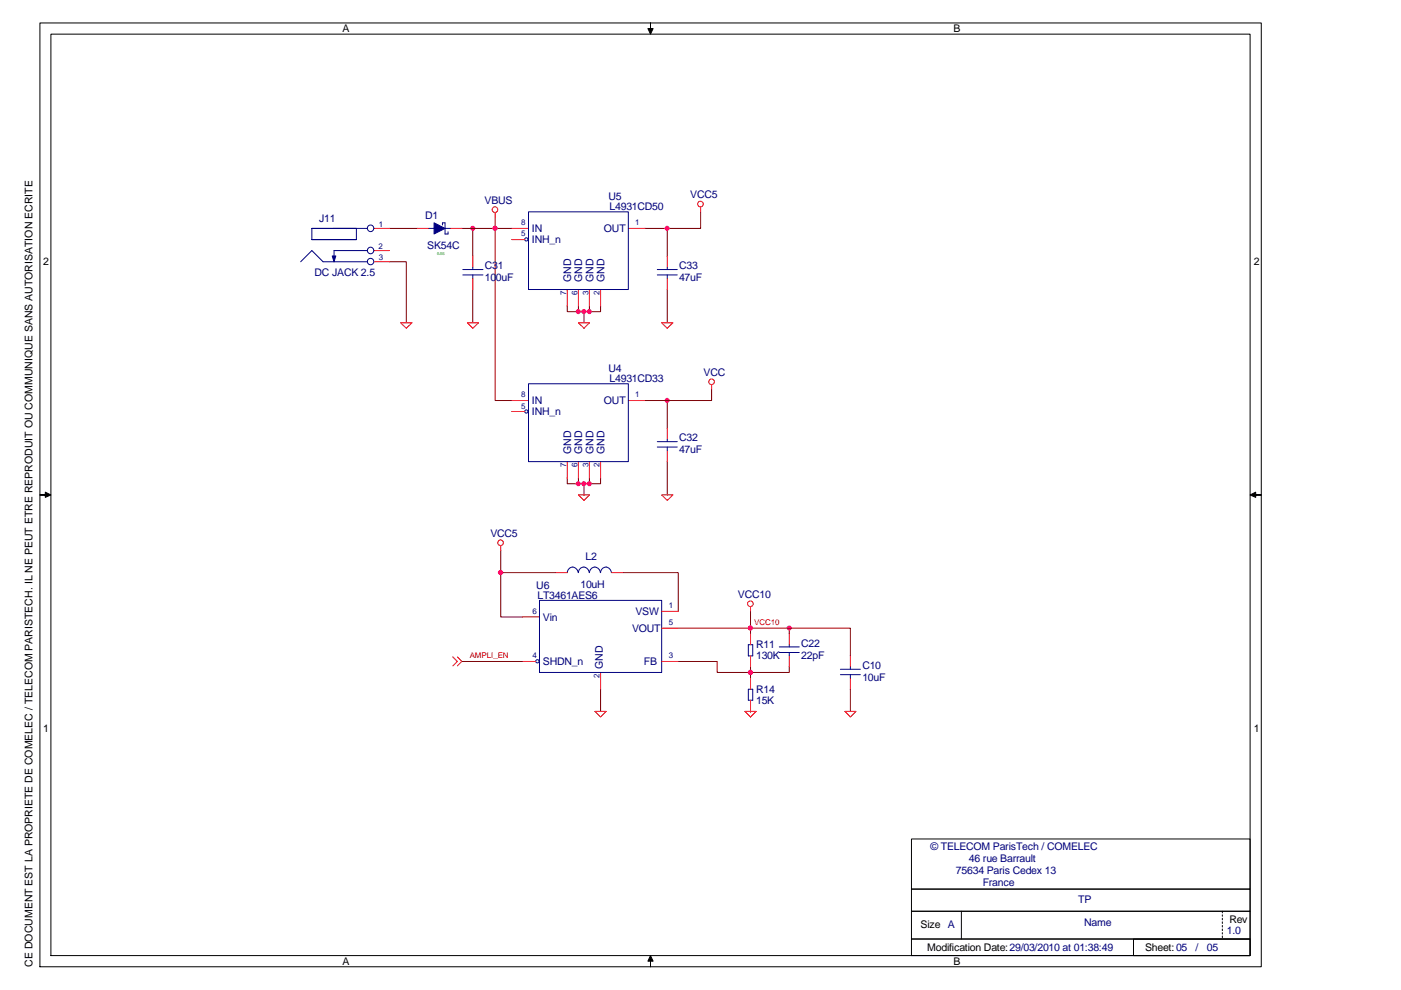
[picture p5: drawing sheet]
<svg xmlns="http://www.w3.org/2000/svg" width="297mm" height="210mm" viewBox="0 0 297 210" stroke-linecap="round" stroke-linejoin="round" font-family="sans-serif">
<path d="M82.6 55.5h3.5v13M82.6 48.4h5.9M120.3 101.4v1.2h7v-1.2M125 101.4v1.2" fill="none" stroke="#800000" stroke-width=".21"/>
<circle cx="124.9" cy="102.6" r=".44" fill="#f0f"/>
<circle cx="124.9" cy="102.6" r=".44" fill="none" stroke="#f0f" stroke-width=".21"/>
<path d="M122.6 101.4v1.2" fill="none" stroke="#800000" stroke-width=".21"/>
<circle cx="122.6" cy="102.6" r=".45" fill="#f0f"/>
<circle cx="122.6" cy="102.6" r=".45" fill="none" stroke="#f0f" stroke-width=".21"/>
<path d="M123.8 102.6v2.3" fill="none" stroke="#800000" stroke-width=".21"/>
<circle cx="123.8" cy="102.6" r=".45" fill="#f0f"/>
<circle cx="123.8" cy="102.6" r=".45" fill="none" stroke="#f0f" stroke-width=".21"/>
<path d="M120.3 64.9v1.2h7v-1.2M125 64.9v1.2" fill="none" stroke="#800000" stroke-width=".21"/>
<circle cx="124.9" cy="66.1" r=".44" fill="#f0f"/>
<circle cx="124.9" cy="66.1" r=".44" fill="none" stroke="#f0f" stroke-width=".21"/>
<path d="M122.6 64.9v1.2" fill="none" stroke="#800000" stroke-width=".21"/>
<circle cx="122.6" cy="66.1" r=".45" fill="#f0f"/>
<circle cx="122.6" cy="66.1" r=".45" fill="none" stroke="#f0f" stroke-width=".21"/>
<path d="M123.8 66.1v2.4" fill="none" stroke="#800000" stroke-width=".21"/>
<circle cx="123.8" cy="66.1" r=".45" fill="#f0f"/>
<circle cx="123.8" cy="66.1" r=".45" fill="none" stroke="#f0f" stroke-width=".21"/>
<path d="M100.2 61.4v7.1M141.5 84.9v5.9M141.5 97.9v7" fill="none" stroke="#800000" stroke-width=".21"/>
<circle cx="141.4" cy="84.9" r=".45" fill="#f0f"/>
<circle cx="141.4" cy="84.9" r=".45" fill="none" stroke="#f0f" stroke-width=".21"/>
<path d="M100.2 48.4v5.9M150.9 82.5v2.4h-14.2" fill="none" stroke="#800000" stroke-width=".21"/>
<circle cx="100.2" cy="48.4" r=".44" fill="#f0f"/>
<circle cx="100.2" cy="48.4" r=".44" fill="none" stroke="#f0f" stroke-width=".21"/>
<path d="M97.9 48.4h10.6M141.5 48.4v5.9M148.5 44.9v3.5h-11.8" fill="none" stroke="#800000" stroke-width=".21"/>
<circle cx="141.4" cy="48.4" r=".45" fill="#f0f"/>
<circle cx="141.4" cy="48.4" r=".45" fill="none" stroke="#f0f" stroke-width=".21"/>
<path d="M141.5 61.4v7.1M127.3 146.1v4.7M143.8 140.3h8.3v2.3h7M159.1 141.4v2.4" fill="none" stroke="#800000" stroke-width=".21"/>
<circle cx="159.1" cy="142.6" r=".45" fill="#f0f"/>
<circle cx="159.1" cy="142.6" r=".45" fill="none" stroke="#f0f" stroke-width=".21"/>
<path d="M143.8 133.2h15.3" fill="none" stroke="#800000" stroke-width=".21"/>
<circle cx="159.1" cy="133.2" r=".45" fill="#f0f"/>
<circle cx="159.1" cy="133.2" r=".45" fill="none" stroke="#f0f" stroke-width=".21"/>
<path d="M159.1 129.6v4.8M167.3 133.2v1.2M97.9 140.3h13M159.1 150.8h.1" fill="none" stroke="#800000" stroke-width=".21"/>
<circle cx="167.3" cy="133.2" r=".44" fill="#f0f"/>
<circle cx="167.3" cy="133.2" r=".44" fill="none" stroke="#f0f" stroke-width=".21"/>
<path d="M167.3 141.4v1.2h-8.2" fill="none" stroke="#800000" stroke-width=".21"/>
<circle cx="159.1" cy="142.6" r=".45" fill="#f0f"/>
<circle cx="159.1" cy="142.6" r=".45" fill="none" stroke="#f0f" stroke-width=".21"/>
<path d="M159.1 133.2h21.2v5.9" fill="none" stroke="#800000" stroke-width=".21"/>
<circle cx="159.1" cy="133.2" r=".45" fill="#f0f"/>
<circle cx="159.1" cy="133.2" r=".45" fill="none" stroke="#f0f" stroke-width=".21"/>
<path d="M105 48.4v36.5h3.5M180.3 146.1v4.7" fill="none" stroke="#800000" stroke-width=".21"/>
<circle cx="105" cy="48.4" r=".45" fill="#f0f"/>
<circle cx="105" cy="48.4" r=".45" fill="none" stroke="#f0f" stroke-width=".21"/>
<path d="M106.2 116.7v14.1h4.7M106.2 121.4h11.7M132 121.4h11.8v8.2" fill="none" stroke="#800000" stroke-width=".21"/>
<circle cx="106.1" cy="121.4" r=".46" fill="#f0f"/>
<circle cx="106.1" cy="121.4" r=".46" fill="none" stroke="#f0f" stroke-width=".21"/>
<path d="M105 46.1v2.3" fill="none" stroke="#800000" stroke-width=".21"/>
<circle cx="105" cy="48.4" r=".45" fill="#f0f"/>
<circle cx="105" cy="48.4" r=".45" fill="none" stroke="#f0f" stroke-width=".21"/>
<path d="M79.3 48.4h3.3M79.3 53.1h3.3M79.3 55.5h3.3M108.5 84.9h3.6M108.5 87.2h2.7M120.3 97.9v3.5M122.6 97.9v3.5M125 97.9v3.5M127.3 97.9v3.5M133.2 84.9h3.5" fill="none" stroke="#f00" stroke-width=".21"/>
<g fill="none" stroke="#000080" stroke-width=".21">
<path d="M63.8 55.5l2.3-2.4 2.4 2.4h9.4M66.1 50.8h9.5h-9.5M66.1 48.4h9.5h-9.5M66.1 48.4v2.4M70.6 48.4h7.3M75.6 48.4v2.4M77.9 53.1h-7.1v2.4M112.1 81.4h21.1v16.5h-21.1z"/>
<circle cx="78.6" cy="48.4" r=".68"/>
<circle cx="78.6" cy="53.1" r=".68"/>
<circle cx="78.6" cy="55.5" r=".68"/>
<circle cx="111.6" cy="87.2" r=".34"/>
</g>
<path d="M70.4 54.3h.8l-.4 1.2z" fill="#000080"/>
<path d="M70.4 54.3h.8l-.4 1.2zM90.8 48.4h1.2M93.8 47.2v.5M94.4 48.4h1.1M98.1 57.1h4.3M98.1 58.3h4.3M100.2 56.7v.4M100.2 58.3v.7M139.4 93.6h4.2M139.4 94.8h4.2M141.5 93.1v.5M141.5 94.8v.7" fill="none" stroke="#000080" stroke-width=".21"/>
<g fill="none" stroke="#f00" stroke-width=".21">
<path d="M88.5 48.4h2.3M95.5 48.4h2.4M100.2 54.3v2.4M100.2 59v2.4M85 68.5h2.3l-1.2 1.1zM99.1 68.5h2.3l-1.2 1.1zM122.6 68.5h2.4l-1.2 1.1zM140.3 68.5h2.4l-1.2 1.1zM141.5 90.8v2.3M141.5 95.5v2.4M150.9 81.6v.9M122.6 104.9h2.4l-1.2 1.2z"/>
<path d="M140.3 104.9h2.4l-1.2 1.2z"/>
<circle cx="150.9" cy="80.9" r=".6"/>
</g>
<path d="M92 47.2l2.4 1.2-2.4 1.2z" fill="#000080"/>
<g fill="none" stroke="#000080" stroke-width=".21">
<path d="M92 47.2l2.4 1.2-2.4 1.2zM93.8 47.2h.6v2.4h.6v-.5M112.1 44.9h21.1v16.5h-21.1zM139.4 57.1h4.2M139.4 58.3h4.2M141.5 56.7v.4M141.5 58.3v.7M114.4 127.3h25.9v15.3h-25.9zM120.3 121.4a1.16 1.16 0 0 1 1.1-1.2 1.16 1.16 0 0 1 1.2 1.2M122.6 121.4a1.14 1.14 0 0 1 1.2-1.2 1.14 1.14 0 0 1 1.1 1.2M125 121.4a1.19 1.19 0 0 1 1.1-1.2 1.19 1.19 0 0 1 1.2 1.2 1.14 1.14 0 0 1 1.2-1.2 1.14 1.14 0 0 1 1.1 1.2M158.7 136.7h.9v2.4h-.9z"/>
<path d="M165.2 137.2h4.3M165.2 138.3h4.3M167.3 136.7v.5M167.3 138.3v.8M158.7 146.1h.9v2.4h-.9zM178.2 141.9h4.2M178.2 143h4.2M180.3 141.4v.5M180.3 143v.8"/>
<circle cx="111.6" cy="50.8" r=".35"/>
<circle cx="113.9" cy="140.2" r=".35"/>
</g>
<g fill="none" stroke="#f00" stroke-width=".21">
<path d="M105 45.1v1M108.5 48.4h3.6M108.5 50.8h2.7M133.2 48.4h3.5M141.5 54.3v2.4M141.5 59v2.4M148.5 43.9v1M120.3 61.4v3.5M122.6 61.4v3.5M125 61.4v3.5M127.3 61.4v3.5M106.2 115.7v1"/>
<path d="M96 139.3l1 1-1 .9M97 139.3l.9 1-.9 .9M110.9 130.8h3.5M117.9 121.4h2.4M129.7 121.4h2.3M140.3 129.6h3.5M140.3 133.2h3.5M159.1 128.7v.9M159.1 134.4v2.3M159.1 139.1v2.3M167.3 134.4v2.3M167.3 139.1v2.3"/>
<path d="M180.3 139.1v2.3M110.9 140.3h2.7M126.1 150.8h2.4l-1.2 1.2zM127.3 142.6v3.5M140.3 140.3h3.5M157.9 150.8h2.4l-1.2 1.2zM159.1 143.8v2.3M159.1 148.5v2.3M179.2 150.8h2.3l-1.2 1.2zM180.3 143.8v2.3"/>
<circle cx="104.9" cy="44.5" r=".6"/>
<circle cx="148.5" cy="43.3" r=".6"/>
<circle cx="106.1" cy="115.1" r=".59"/>
<circle cx="159.1" cy="128" r=".59"/>
</g>
<g fill="#000">
<path d="M137.9 4.9v1.2h.6l-.6 1.1-.5-1.1h.5z" fill-rule="evenodd"/>
<path d="M8.5 104.9h1.1v-.5l1.2 .5-1.2 .6v-.6z" fill-rule="evenodd"/>
<path d="M265 104.9l1.2-.5v.5h1.2h-1.2v.6z" fill-rule="evenodd"/>
<path d="M137.9 202.6l.6 1.2h-.6v1.2v-1.2h-.5z" fill-rule="evenodd"/>
</g>
<g fill="none" stroke="#000" stroke-width=".21">
<path d="M8.5 4.9h258.9v200.1h-258.9zM10.8 7.2h254.2v195.4h-254.2zM137.9 4.9v1.2h.6l-.6 1.1-.5-1.1h.5zM8.5 104.9h1.1v-.5l1.2 .5-1.2 .6v-.6zM265 104.9l1.2-.5v.5h1.2h-1.2v.6zM193.2 177.9h71.8v10.6h-71.8zM193.2 199.1h71.8v3.5h-71.8zM193.2 188.5h71.8v4.7h-71.8zM193.2 193.2h71.8v5.9h-71.8zM203.8 193.2v5.9M240.3 199.1h24.7v3.5h-24.7zM259.2 193.2v.3"/>
<path d="M259.2 194v.3M259.2 194.7v.3M259.2 195.5v.3M259.2 196.2v.4M259.2 197v.3M259.2 197.7v.3M259.2 198.5v.3M137.9 202.6l.6 1.2h-.6v1.2v-1.2h-.5z"/>
</g>
<g font-size="2.2">
<text x="72.6" y="6.8">A</text>
<text x="202.1" y="6.8">B</text>
<text x="9.2" y="56.2">2</text>
<text x="265.8" y="56.2">2</text>
<text x="9.2" y="155.1">1</text>
<text x="265.8" y="155.1">1</text>
<text x="195.2" y="196.7">Size A</text>
<text x="260.6" y="195.7">Rev</text>
<text x="196.6" y="201.7">Modification Date:29/03/2010 at 01:38:49</text>
<text x="242.8" y="201.6">Sheet:05</text>
<text x="6.9" y="205" transform="rotate(-90 6.9 205)">CE DOCUMENT EST LA PROPRIETE DE COMELEC / TELECOM PARISTECH. IL NE PEUT ETRE REPRODUIT OU COMMUNIQUE SANS AUTORISATION ECRITE</text>
<text x="72.6" y="204.6">A</text>
<text x="202.1" y="204.6">B</text>
</g>
<g font-size="2.2" fill="#000080">
<text x="146.3" y="42">VCC5</text>
<text x="67.6" y="47">J11</text>
<text x="90.2" y="46.4">D1</text>
<text x="102.7" y="43.2">VBUS</text>
<text x="129" y="42.4">U5</text>
<text x="129.2" y="44.6">L4931CD50</text>
<text x="90.6" y="52.8">SK54C</text>
<text x="112.8" y="51.5">INH_n</text>
<text x="112.8" y="49.1">IN</text>
<text x="128.1" y="49.1">OUT</text>
<text x="66.7" y="58.6">DC JACK 2.5</text>
<text x="102.8" y="59.6">100uF</text>
<text x="102.8" y="57">C31</text>
<text x="121.1" y="59.7" transform="rotate(-90 121.1 59.7)">GND</text>
<text x="123.4" y="59.7" transform="rotate(-90 123.4 59.7)">GND</text>
<text x="125.8" y="59.7" transform="rotate(-90 125.8 59.7)">GND</text>
<text x="128.1" y="59.7" transform="rotate(-90 128.1 59.7)">GND</text>
<text x="144" y="59.6">47uF</text>
<text x="144" y="57">C33</text>
<text x="129" y="78.9">U4</text>
<text x="129.2" y="81.1">L4931CD33</text>
<text x="149.2" y="79.7">VCC</text>
<text x="112.8" y="88">INH_n</text>
<text x="112.8" y="85.6">IN</text>
<text x="128.1" y="85.6">OUT</text>
<text x="144" y="93.5">C32</text>
<text x="121.1" y="96.2" transform="rotate(-90 121.1 96.2)">GND</text>
<text x="123.4" y="96.2" transform="rotate(-90 123.4 96.2)">GND</text>
<text x="125.8" y="96.2" transform="rotate(-90 125.8 96.2)">GND</text>
<text x="128.1" y="96.2" transform="rotate(-90 128.1 96.2)">GND</text>
<text x="144" y="96.1">47uF</text>
<text x="104" y="113.8">VCC5</text>
<text x="124.1" y="118.7">L2</text>
<text x="113.7" y="124.8">U6</text>
<text x="123.1" y="124.7">10uH</text>
<text x="114" y="127">LT3461AES6</text>
<text x="115.1" y="131.6">Vin</text>
<text x="134.7" y="130.4">VSW</text>
<text x="156.5" y="126.7">VCC10</text>
<text x="134" y="133.9">VOUT</text>
<text x="160.3" y="137.5">R11</text>
<text x="169.9" y="137.1">C22</text>
<text x="115.1" y="141">SHDN_n</text>
<text x="127.8" y="141.9" transform="rotate(-90 127.8 141.9)">GND</text>
<text x="136.5" y="141">FB</text>
<text x="160.3" y="139.8">130K</text>
<text x="169.9" y="139.7">22pF</text>
<text x="182.8" y="141.8">C10</text>
<text x="160.3" y="149.2">15K</text>
<text x="160.3" y="146.9">R14</text>
<text x="182.8" y="144.4">10uF</text>
<text x="197.3" y="180.3">© TELECOM ParisTech / COMELEC</text>
<text x="202.7" y="185.4">75634 Paris Cedex 13</text>
<text x="205.4" y="182.8">46 rue Barrault</text>
<text x="208.4" y="187.9">France</text>
<text x="228.6" y="191.6">TP</text>
<text x="229.9" y="196.4">Name</text>
<text x="253.5" y="201.6">/</text>
<text x="255.9" y="201.6">05</text>
<text x="260.1" y="198.1">1.0</text>
</g>
<g font-size="1.7" fill="#000080">
<text x="110.5" y="47.8">8</text>
<text x="134.7" y="47.8">1</text>
<text x="80.3" y="52.7">2</text>
<text x="80.3" y="48">1</text>
<text x="110.5" y="50.1">5</text>
<text x="80.3" y="55.1">3</text>
<text x="120.1" y="62.5" transform="rotate(-90 120.1 62.5)">7</text>
<text x="122.4" y="62.5" transform="rotate(-90 122.4 62.5)">6</text>
<text x="124.8" y="62.5" transform="rotate(-90 124.8 62.5)">3</text>
<text x="127.1" y="62.5" transform="rotate(-90 127.1 62.5)">2</text>
<text x="110.5" y="86.6">5</text>
<text x="110.5" y="84.2">8</text>
<text x="134.7" y="84.2">1</text>
<text x="120.1" y="99" transform="rotate(-90 120.1 99)">7</text>
<text x="122.4" y="99" transform="rotate(-90 122.4 99)">6</text>
<text x="124.8" y="99" transform="rotate(-90 124.8 99)">3</text>
<text x="127.1" y="99" transform="rotate(-90 127.1 99)">2</text>
<text x="112.9" y="130.2">6</text>
<text x="141.8" y="129">1</text>
<text x="141.8" y="132.5">5</text>
<text x="112.9" y="139.6">4</text>
<text x="127.1" y="143.7" transform="rotate(-90 127.1 143.7)">2</text>
<text x="141.8" y="139.6">3</text>
</g>
<g font-size="1.7" fill="#f00">
<text x="159.9" y="132.5">VCC10</text>
<text x="99.6" y="139.6">AMPLI_EN</text>
</g>
<text font-size=".8" fill="#008000" x="92.7" y="54.1">0.55</text>
</svg>
